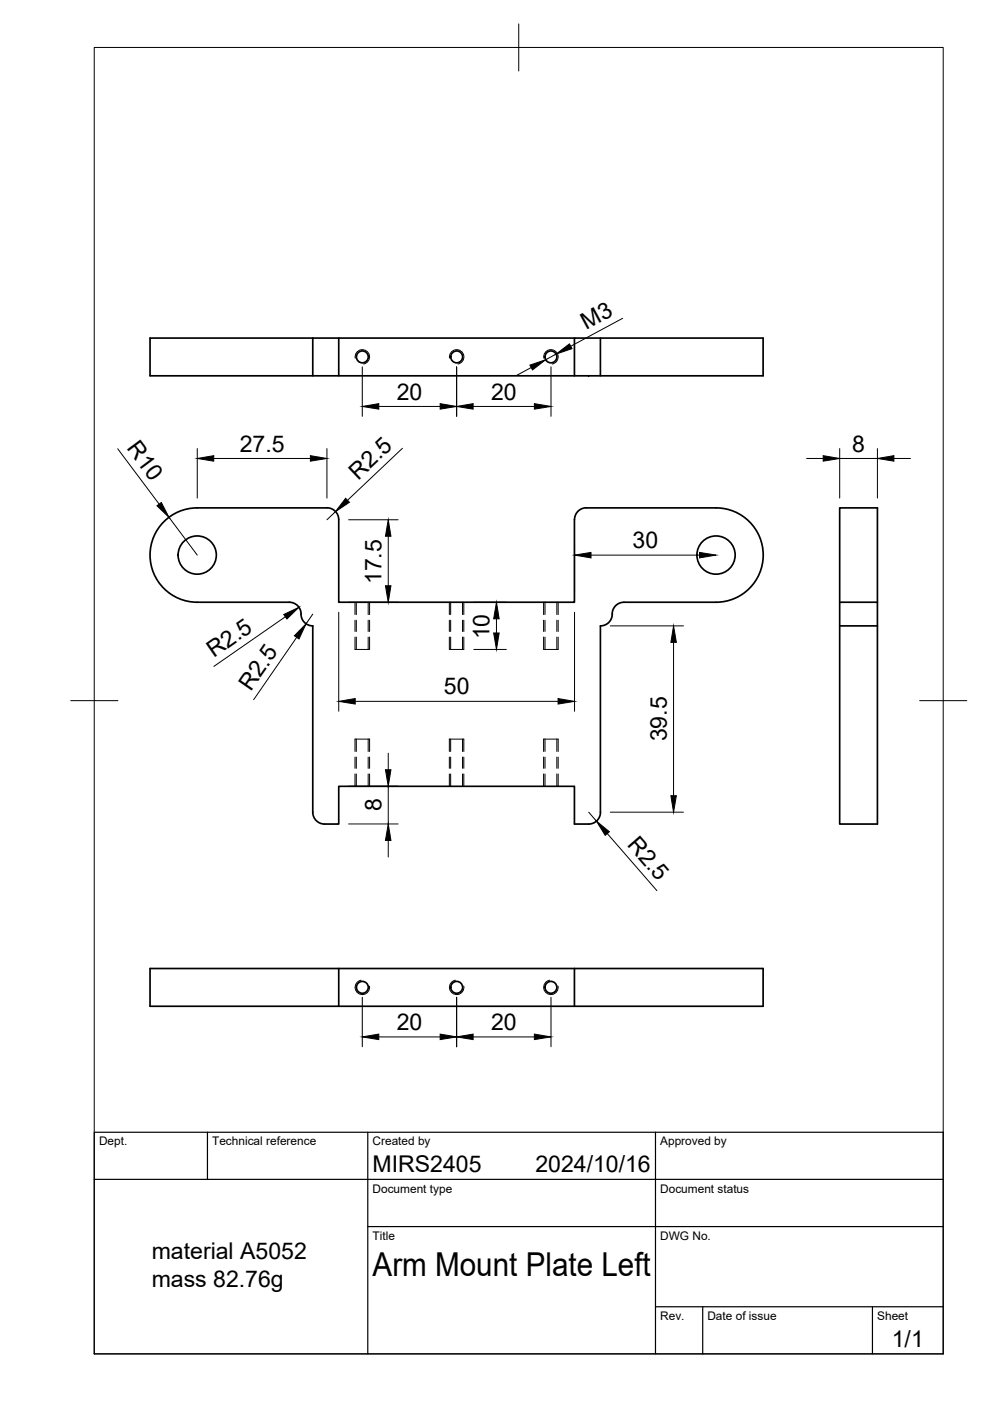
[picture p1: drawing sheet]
<svg xmlns="http://www.w3.org/2000/svg" width="210mm" height="297mm" viewBox="0 0 210 297" stroke-linecap="round" stroke-linejoin="round" font-family="sans-serif">
<!-- layer: Visible -->
<g fill="none" stroke="#000" stroke-width=".36">
<path d="M66.3 71.7v8h5.5v-8M71.8 79.7h50M121.8 71.7h5.5v8h-5.5zM121.8 71.7h-90v8h34.5M127.3 71.7h34.5v8h-34.5M69.3 107.7h-27.5a10 10 0 0 0-10 10 10 10 0 0 0 10 10h19.5a2.66 2.66 0 0 1 2.6 3.1 2.51 2.51 0 0 0 2.4 1.9v39.5a2.51 2.51 0 0 0 2.5 2.5h3v-8h50v8h3M69.3 107.7a2.51 2.51 0 0 1 2.5 2.5M71.8 110.2v17.5h50v-17.5M124.3 107.7h27.5a10 10 0 0 1 10 10 10 10 0 0 1-10 10h-19.5a2.66 2.66 0 0 0-2.6 3.1 2.51 2.51 0 0 1-2.4 1.9v39.5a2.51 2.51 0 0 1-2.5 2.5M124.3 107.7a2.51 2.51 0 0 0-2.5 2.5M178 107.7h8v67h-8zM178 127.7h8"/>
<path d="M178 132.7h8M31.8 205.3h130v8h-130zM71.8 205.3v8M121.8 205.3v8"/>
<circle cx="76.8" cy="75.7" r="1.26"/>
<circle cx="96.8" cy="75.7" r="1.26"/>
<circle cx="116.8" cy="75.7" r="1.26"/>
<circle cx="41.8" cy="117.7" r="4.1"/>
<circle cx="151.8" cy="117.7" r="4.1"/>
<circle cx="76.8" cy="209.3" r="1.26"/>
<circle cx="96.8" cy="209.3" r="1.26"/>
<circle cx="116.8" cy="209.3" r="1.26"/>
</g>
<!-- layer: Hidden -->
<g fill="none" stroke="#000" stroke-width=".21">
<path d="M75.3 137.7h3.1M75.5 127.7v2.6M75.5 131.5v2.4M75.5 135.1v2.6M78.1 127.7v2.6M78.1 131.5v2.4M78.1 135.1v2.6M95.3 137.7h3M95.5 127.7v2.6M95.5 131.5v2.4M95.5 135.1v2.6M98.1 127.7v2.6"/>
<path d="M98.1 131.5v2.4M98.1 135.1v2.6M115.3 137.7h3M115.5 127.7v2.6M115.5 131.5v2.4M115.5 135.1v2.6M118.1 127.7v2.6M118.1 131.5v2.4M118.1 135.1v2.6M75.3 156.7h3.1M75.5 156.7v2.6M78.1 156.7v2.6"/>
<path d="M95.3 156.7h3M95.5 156.7v2.6M98.1 156.7v2.6M115.3 156.7h3M115.5 156.7v2.6M118.1 156.7v2.6M75.5 160.5v2.4M75.5 164.1v2.6M78.1 160.5v2.4M78.1 164.1v2.6M95.5 160.5v2.4M95.5 164.1v2.6"/>
<path d="M98.1 160.5v2.4M98.1 164.1v2.6M115.5 160.5v2.4M115.5 164.1v2.6M118.1 160.5v2.4M118.1 164.1v2.6"/>
</g>
<!-- layer: Hidden Narrow -->
<g fill="none" stroke="#000" stroke-width=".21">
<path d="M75.3 127.7v2.6M75.3 131.5v2.4M75.3 135.1v2.6M78.4 127.7v2.6M78.4 131.5v2.4M78.4 135.1v2.6M95.3 127.7v2.6M95.3 131.5v2.4M95.3 135.1v2.6M98.3 127.7v2.6M98.3 131.5v2.4M98.3 135.1v2.6"/>
<path d="M115.3 127.7v2.6M115.3 131.5v2.4M115.3 135.1v2.6M118.3 127.7v2.6M118.3 131.5v2.4M118.3 135.1v2.6M75.3 156.7v2.6M78.4 156.7v2.6M95.3 156.7v2.6M98.3 156.7v2.6M115.3 156.7v2.6M118.3 156.7v2.6"/>
<path d="M75.3 160.5v2.4M75.3 164.1v2.6M78.4 160.5v2.4M78.4 164.1v2.6M95.3 160.5v2.4M95.3 164.1v2.6M98.3 160.5v2.4M98.3 164.1v2.6M115.3 160.5v2.4M115.3 164.1v2.6M118.3 160.5v2.4M118.3 164.1v2.6"/>
</g>
<!-- layer: Visible Narrow -->
<path d="M75.3 75.9a1.53 1.53 0 0 1 1.3-1.7 1.53 1.53 0 0 1 1.7 1.2 1.53 1.53 0 0 1-1.2 1.8M95.3 75.9a1.53 1.53 0 0 1 1.3-1.7 1.53 1.53 0 0 1 1.7 1.2 1.53 1.53 0 0 1-1.2 1.8M115.3 75.9a1.53 1.53 0 0 1 1.2-1.7 1.53 1.53 0 0 1 1.8 1.2 1.53 1.53 0 0 1-1.2 1.8M76.6 207.8a1.53 1.53 0 0 0-1.3 1.8 1.53 1.53 0 0 0 1.8 1.2 1.53 1.53 0 0 0 1.2-1.7M96.6 207.8a1.53 1.53 0 0 0-1.3 1.8 1.53 1.53 0 0 0 1.8 1.2 1.53 1.53 0 0 0 1.2-1.7M116.5 207.8a1.53 1.53 0 0 0-1.2 1.8 1.53 1.53 0 0 0 1.8 1.2 1.53 1.53 0 0 0 1.2-1.7" fill="none" stroke="#000" stroke-width=".21"/>
<!-- layer: BORDER -->
<path d="M20 10.1h180v276.9h-180zM110 5.1v10M15 148.6h10M195 148.6h10" fill="none" stroke="#000" stroke-width=".21"/>
<!-- layer: TITLEBLOCK -->
<path d="M20 240.1h180v46.9h-180zM20 250h180M44 240.1v9.9M78 240.1v46.9M139 240.1v46.9M78 260.1h122M139 277.1h61M149 277.1v9.9M185 277.1v9.9" fill="none" stroke="#000" stroke-width=".25"/>
<!-- layer: FD_Dimensions -->
<g fill="none" stroke="#000" stroke-width=".21">
<path d="M76.8 77.8v10.5M96.8 77.8v10.5M112.6 77.9l-3.1 1.7M116.8 77.8v10.5M117.9 75.1l-2.2 1.2M132 67.5l-11 5.9M25 95.2l8.7 11.7M41.8 95.1v10.5M45.3 97.2h20.5M69.3 95.1v10.5M80.3 86.2h13M85.3 95l-11.6 11.1"/>
<path d="M100.3 86.2h13M171 97.2h3.5M178 95.1v10.5M178 97.2h8M186 95.1v10.5M189.5 97.2h3.5M35.8 109.7l6 8M71.1 108.5l-1.8 1.7M73.9 110.2h10.5M82.3 113.7v10.5M121.8 115.6v10M125.3 117.7h23"/>
<path d="M60.5 130.8l-15.2 10.5M62.9 135.1l-9.1 13.2M66.3 130.2l-1.4 2.1M71.8 129.8v21M73.9 127.7h10.5M100.5 127.7h6.9M100.5 137.7h6.9M105.3 131.2v3M121.8 129.8v21M129.4 132.7h15.5M142.8 136.2v32.5M75.3 148.7h43"/>
<path d="M82.3 159.7v3.5M73.9 174.7h10.5M73.9 166.7h10.5M82.3 166.7v8M82.3 178.2v3.5M124.8 172.2l1.6 1.9M128.8 176.7l10.5 12.1M129.4 172.2h15.5M76.8 211.4v10.5M80.3 219.8h13M96.8 211.4v10.5M100.3 219.8h13"/>
<path d="M116.8 211.4v10.5"/>
</g>
<g fill="#000" stroke="#000" stroke-width=".21">
<path d="M112.4 77.4l3.3-1.1-2.8 2.1zM117.9 75.1l2.8-2.2 .6 1zM41.8 97.2l3.5-.6v1.2zM65.8 96.6l3.5 .6-3.5 .6zM76.8 86.2l3.5-.6v1.1zM93.3 85.6l3.5 .6-3.5 .5zM96.8 86.2l3.5-.6v1.1zM113.3 85.6l3.5 .6-3.5 .5zM174.5 96.6l3.5 .6-3.5 .6zM186 97.2l3.5-.6v1.2zM33.3 107.2l.9-.7 1.6 3.2zM73.3 105.6l.8 .9-3 2z"/>
<path d="M82.3 110.2l.6 3.5h-1.2zM121.8 117.7l3.5-.6v1.2zM148.3 117.1l3.5 .6-3.5 .6zM60.2 130.3l3.2-1.5-2.6 2.4zM64.9 132.3l-1.5 3.2-1-.7zM81.7 124.2h1.2l-.6 3.5zM104.7 134.2h1.1l-.5 3.5zM105.3 127.7l.5 3.5h-1.1zM142.8 132.7l.6 3.5h-1.2zM71.8 148.7l3.5-.6v1.2zM118.3 148.1l3.5 .6-3.5 .6zM82.3 174.7l.6 3.5h-1.2z"/>
<path d="M81.7 163.2h1.2l-.6 3.5zM126.4 174.1l2.8 2.2-.9 .8zM142.2 168.7h1.2l-.6 3.5zM76.8 219.8l3.5-.5v1.1zM93.3 219.3l3.5 .5-3.5 .6zM96.8 219.8l3.5-.5v1.1zM113.3 219.3l3.5 .5-3.5 .6z"/>
</g>
<text font-size="7" x="79" y="270.6">Arm Mount Plate Left</text>
<g font-size="4.9">
<text x="124.3" y="70" transform="rotate(-28 124.3 70)">M3</text>
<text x="84.1" y="84.7">20</text>
<text x="104.1" y="84.7">20</text>
<text x="26.7" y="95.1" transform="rotate(53 26.7 95.1)">R10</text>
<text x="50.8" y="95.7">27.5</text>
<text x="180.7" y="95.7">8</text>
<text x="75.9" y="101.9" transform="rotate(-43 75.9 101.9)">R2.5</text>
<text x="134.1" y="116.2">30</text>
<text x="80.9" y="123.9" transform="rotate(-90 80.9 123.9)">17.5</text>
<text x="103.8" y="135.6" transform="rotate(-90 103.8 135.6)">10</text>
<text x="45.3" y="139.5" transform="rotate(-35 45.3 139.5)">R2.5</text>
<text x="53.2" y="146.7" transform="rotate(-55 53.2 146.7)">R2.5</text>
<text x="94.1" y="147.2">50</text>
<text x="141.4" y="157.2" transform="rotate(-90 141.4 157.2)">39.5</text>
<text x="80.9" y="172" transform="rotate(-90 80.9 172)">8</text>
<text x="132.8" y="179.2" transform="rotate(49 132.8 179.2)">R2.5</text>
<text x="84.1" y="218.4">20</text>
<text x="104.1" y="218.4">20</text>
<text x="79" y="248.5">MIRS2405</text>
<text x="113.5" y="248.5">2024/10/16</text>
<text x="32.2" y="267">material A5052</text>
<text x="32.2" y="272.8">mass 82.76g</text>
<text x="189.1" y="285.7">1/1</text>
</g>
<g font-size="2.5">
<text x="21" y="242.9">Dept.</text>
<text x="45" y="242.9">Technical reference</text>
<text x="79" y="242.9">Created by</text>
<text x="140" y="242.9">Approved by</text>
<text x="79" y="252.8">Document type</text>
<text x="140" y="252.8">Document status</text>
<text x="79" y="262.9">Title</text>
<text x="140" y="262.9">DWG No.</text>
<text x="140" y="279.9">Rev.</text>
<text x="150" y="279.9">Date of issue</text>
<text x="186" y="279.9">Sheet</text>
</g>
</svg>
